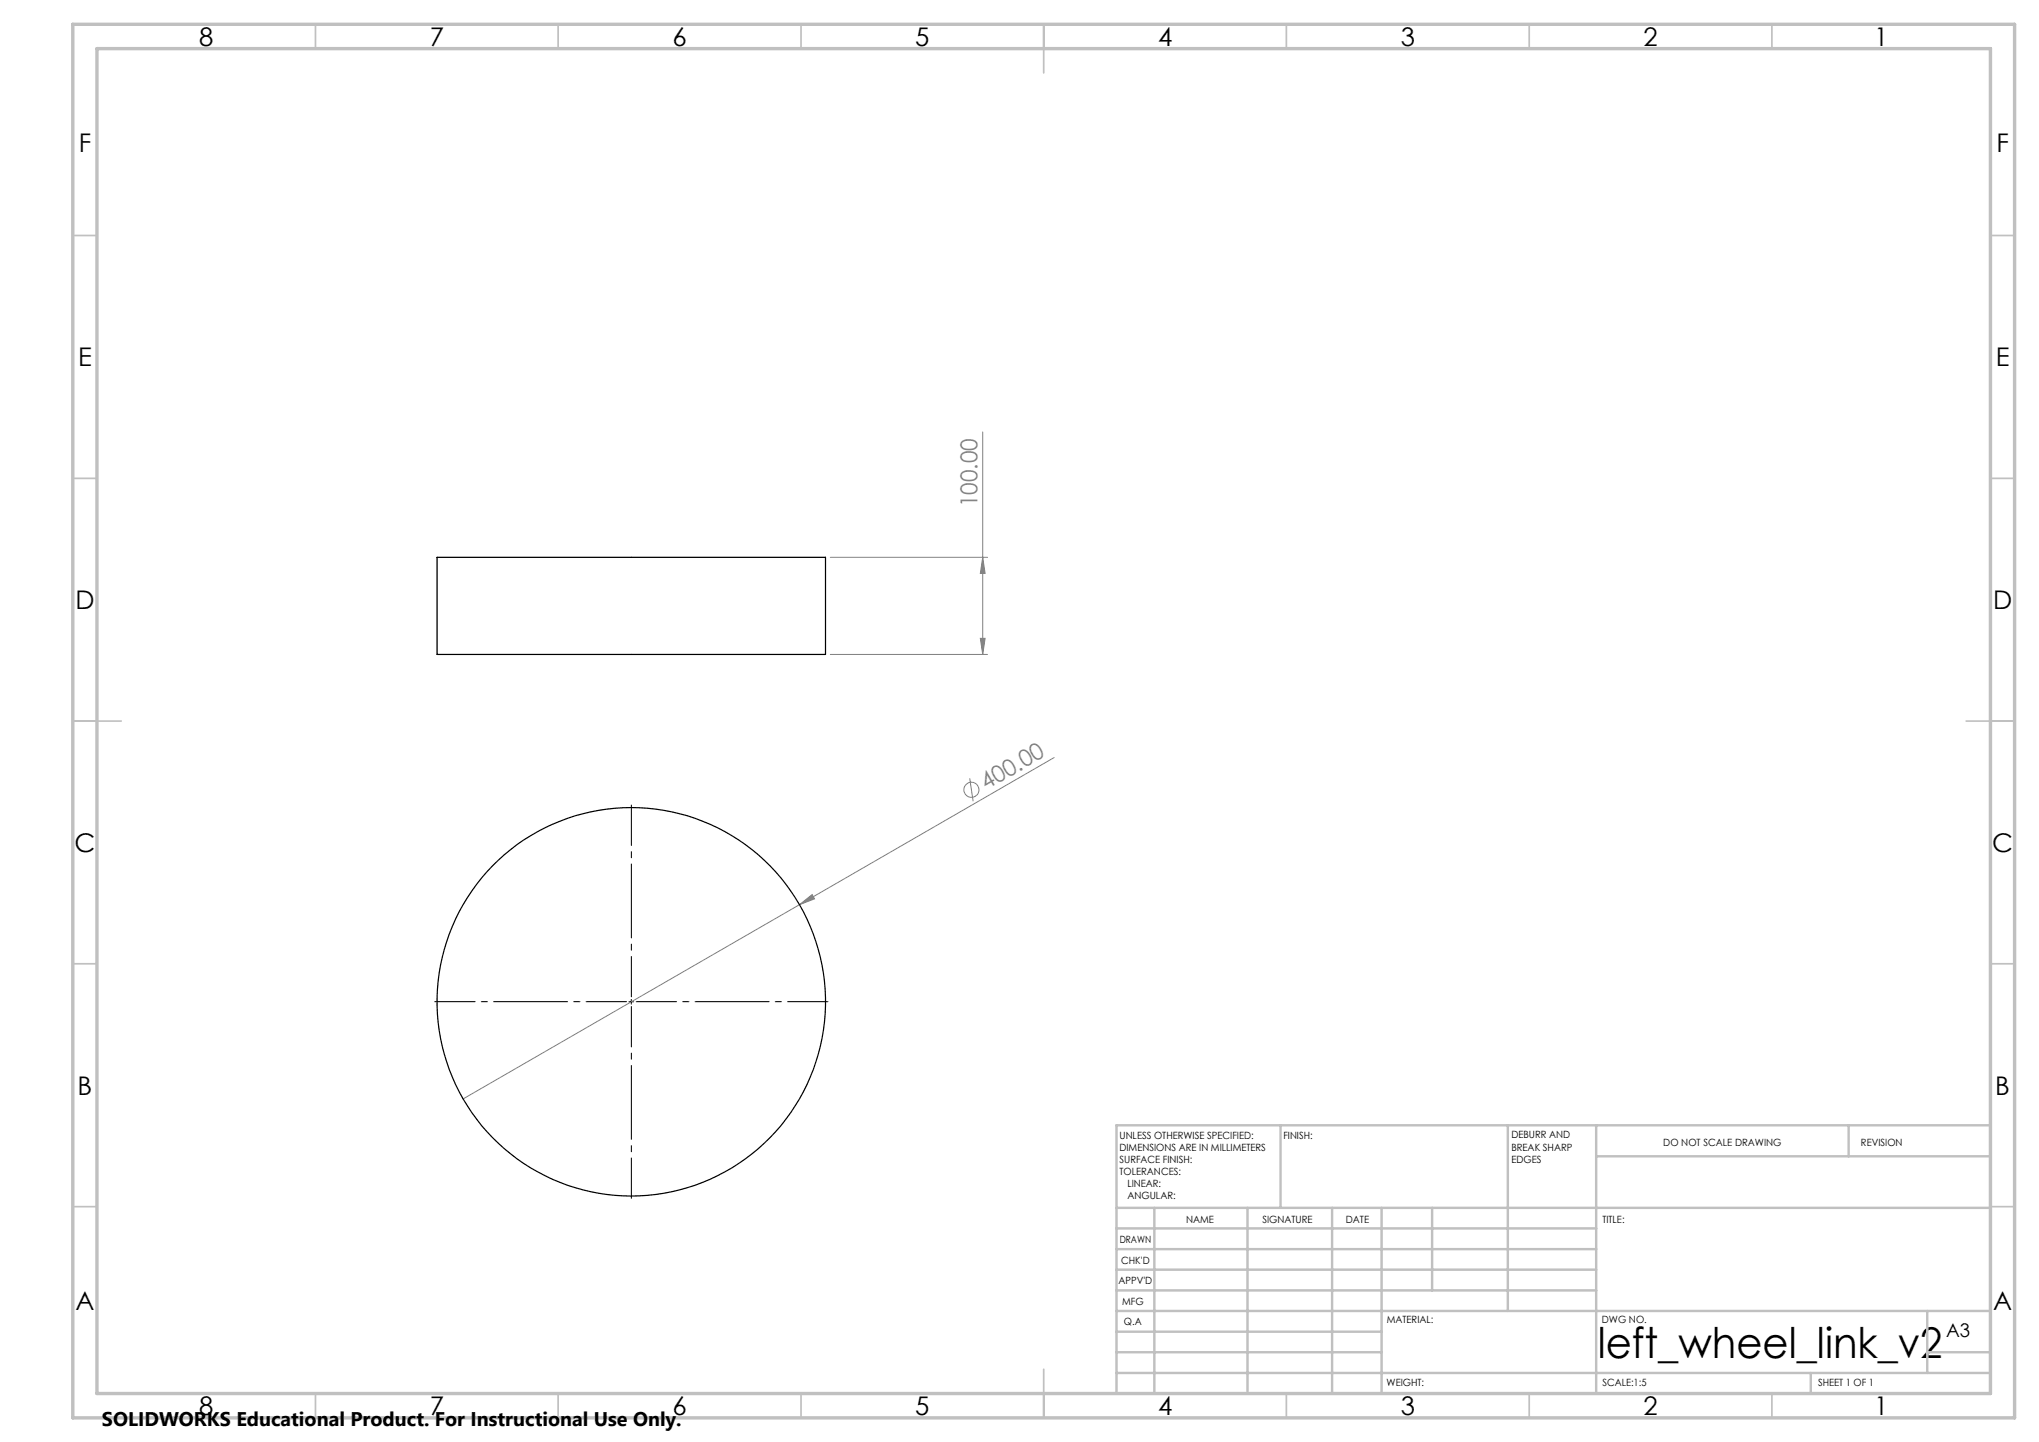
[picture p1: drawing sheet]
<svg xmlns="http://www.w3.org/2000/svg" width="420mm" height="297mm" viewBox="0 0 420 297" stroke-linecap="round" stroke-linejoin="round" font-family="sans-serif">
<g fill="none" stroke="#808080" stroke-width=".21">
<path d="M202.4 89v45.8M171 114.8h32.4M202.4 114.8l.5 3.3h-1zM171 134.8h32.4M201.9 131.5h1l-.5 3.3zM217.1 156l-52.4 30.3M199.7 160.3l.7 4.7M164.7 186.3l2.6-2 .5 .8zM164.7 186.3l-69.3 40"/>
<circle cx="200.1" cy="162.7" r="1.55"/>
</g>
<path d="M129 206.3h-39.5M130 205.3v-39.5M130 207.3v39.5M131 206.3h39.5" fill="none" stroke="#000" stroke-width=".21" stroke-dasharray="15.2 1.3 1.3 1.3" stroke-dashoffset="6.9"/>
<path d="M129.5 206.3h1M130 205.8v1" fill="none" stroke="#000" stroke-width=".21"/>
<g fill="none" stroke="#c0c0c0" stroke-width=".35">
<path d="M65 5v5M115 5v5M165 5v5M215 5v10M265 5v5M315 5v5M365 5v5M15 48.5h5M410 48.5h5M15 98.5h5M410 98.5h5M15 148.5h10"/>
<path d="M405 148.5h10M15 198.5h5M410 198.5h5M15 248.5h5M410 248.5h5M65 287v5M115 287v5M165 287v5M215 282v10M265 287v5M315 287v5M365 287v5"/>
</g>
<g fill="none" stroke="#c0c0c0" stroke-width=".5">
<path d="M263.8 231.8v17M310.6 231.8v38.2M328.8 231.8v55.2M328.8 238.2h81.2M380.8 231.8v6.4M410 231.8h-180v55.2M230 248.8h180M230 257.3h98.8M230 253h98.8M237.8 248.8v38.2M257 248.8v38.2M274.4 248.8v38.2"/>
<path d="M284.6 248.8v38.2M295 248.8v17M230 265.8h98.8M230 261.5h98.8M230 278.5h54.6M230 274.3h54.6M230 270h180M397 278.5h13M397 270v12.8M230 282.8h180M373 282.8v4.2"/>
</g>
<path d="M15 5h400v287h-400zM20 10h390v277h-390z" fill="none" stroke="#c0c0c0" stroke-width=".7"/>
<g fill="#808080">
<path d="M164.7 186.3l2.6-2 .5 .8z"/>
<path d="M201.9 131.5h1l-.5 3.3zM202.4 114.8l.5 3.3h-1z"/>
</g>
<g fill="none" stroke="#000" stroke-width=".25">
<path d="M90 114.8h80v20h-80z"/>
<circle cx="130" cy="206.3" r="40"/>
</g>
<text font-size="8.7" x="329.1" y="279.6">left_wheel_link_v2</text>
<g font-size="5.3">
<text x="41" y="9.5">8</text>
<text x="88.5" y="9.5">7</text>
<text x="138.5" y="9.5">6</text>
<text x="188.5" y="9.5">5</text>
<text x="238.5" y="9.5">4</text>
<text x="288.5" y="9.5">3</text>
<text x="338.5" y="9.5">2</text>
<text x="386" y="9.5">1</text>
<text x="16.2" y="31.2">F</text>
<text x="411.2" y="31.2">F</text>
<text x="16.1" y="75.4">E</text>
<text x="411.1" y="75.4">E</text>
<text x="15.5" y="125.4">D</text>
<text x="410.5" y="125.4">D</text>
<text x="15.4" y="175.5">C</text>
<text x="410.4" y="175.5">C</text>
<text x="16" y="225.5">B</text>
<text x="411" y="225.5">B</text>
<text x="15.5" y="269.7">A</text>
<text x="410.5" y="269.7">A</text>
<text x="41" y="291.4">8</text>
<text x="88.5" y="291.4">7</text>
<text x="138.5" y="291.4">6</text>
<text x="188.5" y="291.4">5</text>
<text x="238.5" y="291.4">4</text>
<text x="288.5" y="291.4">3</text>
<text x="338.5" y="291.4">2</text>
<text x="386" y="291.4">1</text>
</g>
<g font-size="4.8" fill="#808080">
<text x="201.4" y="104.5" transform="rotate(-90 201.4 104.5)">100.00</text>
<text x="203.2" y="162.8" transform="rotate(-30 203.2 162.8)">400.00</text>
</g>
<text font-size="4.1" x="21" y="293.7">SOLIDWORKS Educational Product. For Instructional Use Only.</text>
<text font-size="3.9" x="400.9" y="275.5">A3</text>
<g font-size="2.1">
<text x="230.6" y="234.6">UNLESS OTHERWISE SPECIFIED:</text>
<text x="230.6" y="237.1">DIMENSIONS ARE IN MILLIMETERS</text>
<text x="230.6" y="239.5">SURFACE FINISH:</text>
<text x="264.4" y="234.5">FINISH:</text>
<text x="311.3" y="234.5">DEBURR AND</text>
<text x="311.3" y="237">BREAK SHARP</text>
<text x="311.3" y="239.5">EDGES</text>
<text x="342.6" y="235.9">DO NOT SCALE DRAWING</text>
<text x="383.3" y="236.1">REVISION</text>
<text x="230.6" y="242">TOLERANCES:</text>
<text x="232.2" y="244.5">LINEAR:</text>
<text x="232.2" y="247">ANGULAR:</text>
<text x="244.3" y="252">NAME</text>
<text x="260" y="251.9">SIGNATURE</text>
<text x="277.2" y="251.9">DATE</text>
<text x="330.1" y="251.9">TITLE:</text>
<text x="230.6" y="256.1">DRAWN</text>
<text x="230.9" y="260.3">CHK'D</text>
<text x="230.4" y="264.4">APPV'D</text>
<text x="231.1" y="268.8">MFG</text>
<text x="231.5" y="273">Q.A</text>
<text x="285.6" y="272.5">MATERIAL:</text>
<text x="330" y="272.5">DWG NO.</text>
<text x="285.6" y="285.5">WEIGHT:</text>
<text x="330.1" y="285.6">SCALE:1:5</text>
<text x="374.5" y="285.6">SHEET 1 OF 1</text>
</g>
</svg>
